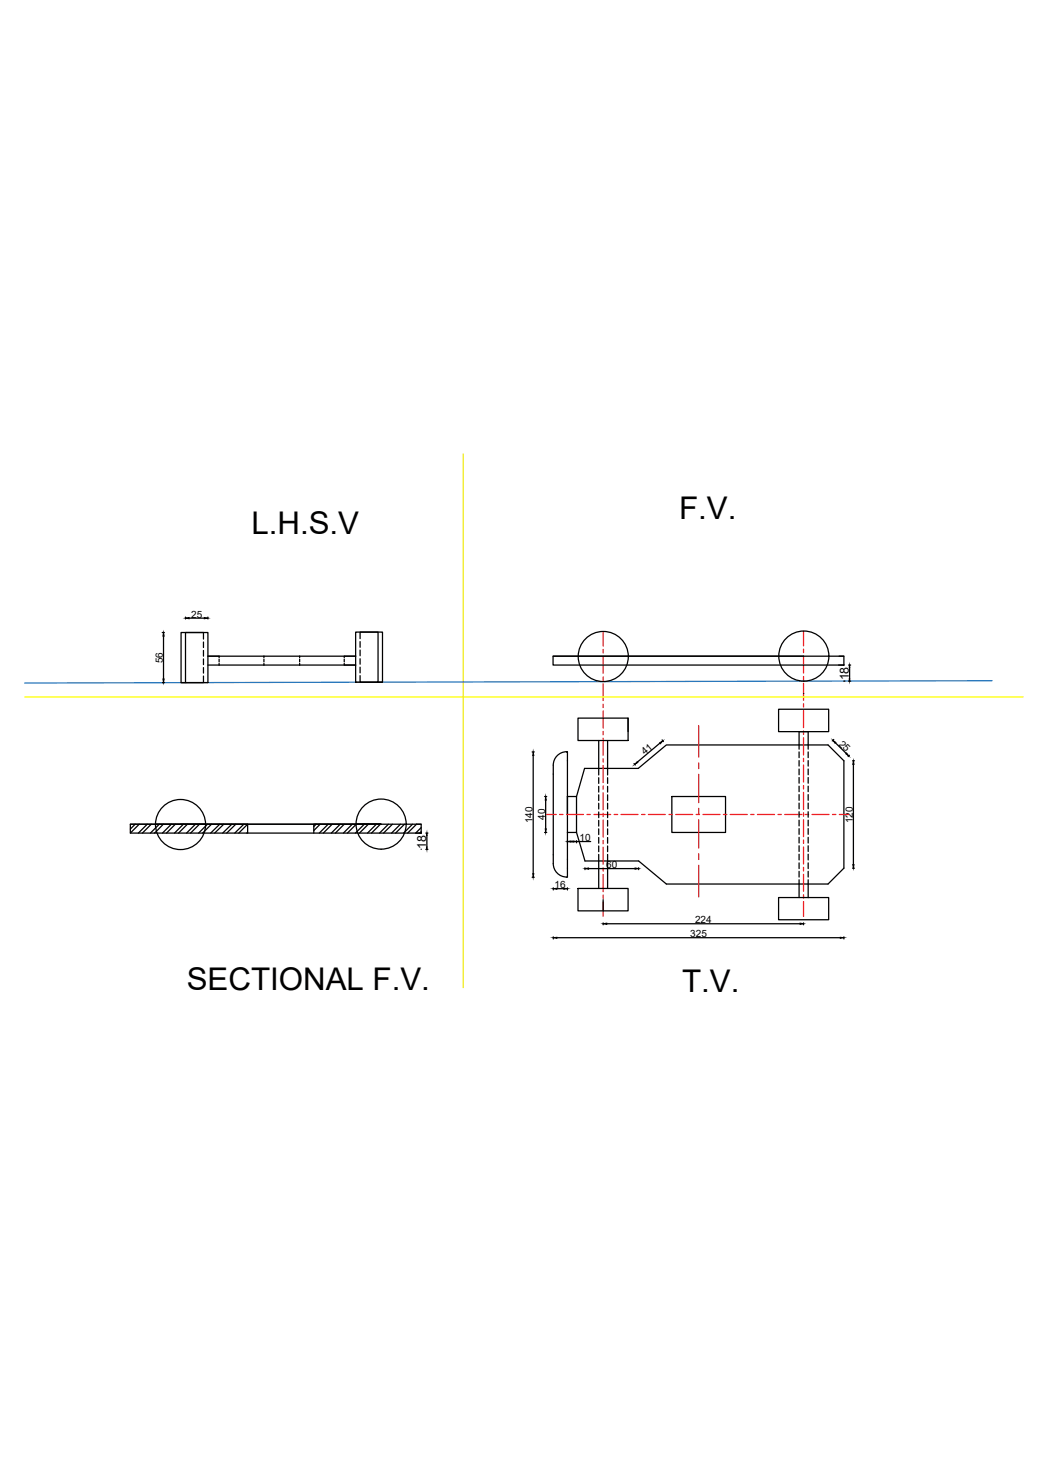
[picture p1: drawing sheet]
<svg xmlns="http://www.w3.org/2000/svg" width="210mm" height="297mm" viewBox="0 0 210 297" stroke-linecap="round" stroke-linejoin="round" font-family="sans-serif">
<!-- layer: 0 -->
<g fill="none" stroke="#000" stroke-width=".25">
<path d="M32.5 126.7h.4M32.5 136.7h.4M32.8 127.4v8.6M37.2 126.7h4.4v10h-4.4zM37.2 123.6v.4M37.9 123.8h3M40.8 128v-1.3h-4.5v10h.9M40.8 135.4v1.3h-4.5M40.8 128.6v1.1M40.8 130.3v1.1M40.8 132v1.1M40.8 133.7v1.1"/>
<path d="M41.6 123.6v.4M43.9 131.7v-.3h-2.3h29.6h-2.3v.3M43.9 132v.6M43.9 132.9v.3M52.9 131.4v.3M52.9 132v.6M52.9 132.9v.3M60 131.4v.3M60 132v.6M60 132.9v.3M68.9 132.9v.3h2.3h-29.6M68.9 132v.6"/>
<path d="M71.2 126.6h4.5v10h-4.5zM72.1 127.9v-1.3h4.5v10h-.9M72.1 135.3v1.3h4.5M72.1 128.5v1.2M72.1 130.2v1.1M72.1 131.9v1.1M72.1 133.6v1.2M110.8 131.4h58.2v1.8h-58.2zM110.8 131.4h50.1M160.9 136.4h.1M161 138.9h.1M168 133.2h1"/>
<path d="M168 131.4h1M169 136.4h.1M170 136.4h.4M170 133.2h.4M170.2 133.6v2.4M106.6 150.6h.4M106.8 151.3v23.7M109.1 159.5h.4M113.5 150.6h.2v8.9h1.8v7.2h-1.8M113.5 150.6a2.69 2.69 0 0 0-2.7 2.7v19.7a2.69 2.69 0 0 0 2.7 2.7M115.5 159.5l1.6-5.6h10.7l5.7-4.7h32.3l3.2 3.2v21.5l-3.2 3.2h-32.3l-5.6-4.6h-10.7l-1.7-5.8M115.8 143.8h10v4.5h-10z"/>
<path d="M119.9 148.3v6.9M119.9 155.8v1.1M119.9 157.5v1.2M119.9 159.2v1.1M121.7 148.3v6.9M121.7 155.8v1.1M121.7 157.5v1.2M121.7 159.2v1.1M125.8 143.8v2.7M127 152.9l.2 .3M132.2 148.8l-4.5 3.8M132.6 148.2l.3 .3"/>
<path d="M134.6 159.5h10.7v7.2h-10.7zM155.9 142.1h10.1v4.4h-10.1zM160 150.1v-3.6h1.9v3.6M160 150.6v1.2M160 152.3v1.1M160 154v1.2M160 155.7v1.2M160 157.5v1.1M160 159.2v1.1M161.9 150.6v1.2M161.9 152.3v1.1M161.9 154v1.2"/>
<path d="M161.9 155.7v1.2M161.9 157.5v1.1M161.9 159.2v1.1M167 148.1l-.3 .3M167.3 148.8l2.2 2.1M170.1 151.3l-.2 .2M170.8 152.4h.3M170.9 153.1v20.1M26.1 165.1h58.3v1.8h-58.3zM26.1 165.1h50.2M27.1 165.1l-1 1M27.9 165.1l-1.8 1.8"/>
<path d="M29.5 165.1l-1.8 1.8M30.3 165.1l-1.8 1.8M31.9 165.1l-1.8 1.8M32.7 165.1l-1.8 1.8M34.3 165.1l-1.8 1.8M35.1 165.1l-1.8 1.8M36.1 165.1h13.5v1.8M36.7 165.1l-1.7 1.8M37.5 165.1l-1.7 1.8M39.1 165.1l-1.7 1.8M39.9 165.1l-1.7 1.8M41.6 165.1l-1.8 1.8"/>
<path d="M42.4 165.1l-1.8 1.8M44 165.1l-1.8 1.8M44.8 165.1l-1.8 1.8M46.4 165.1l-1.8 1.8M47.2 165.1l-1.8 1.8M48.8 165.1l-1.8 1.8M49.6 166.7l-.2 .2M49.6 165.1l-1.8 1.8M63.3 165.1l-.4 .5M64.1 165.1l-1.2 1.3M65.7 165.1l-1.7 1.8M66.5 165.1l-1.7 1.8"/>
<path d="M68.1 165.1l-1.7 1.8M68.9 165.1l-1.7 1.8M70.6 165.1l-1.8 1.8M71.3 165.1h5h-13.4v1.8M71.4 165.1l-1.8 1.8M73 165.1l-1.8 1.8M73.8 165.1l-1.8 1.8M75.4 165.1l-1.8 1.8M76.2 165.1l-1.8 1.8M76.3 170.1h.1M77.8 165.1l-1.8 1.8M78.6 165.1l-1.8 1.8"/>
<path d="M80.2 165.1l-1.8 1.8M81 165.1l-1.8 1.8M82.6 165.1l-1.8 1.8M83.3 166.9h1.1M83.4 165.1h1M83.4 165.1l-1.8 1.8M84.4 165.8l-1.1 1.1M84.4 166.6l-.3 .3M84.4 170.1h.1M85.3 170.1h.4M85.3 166.9h.4M85.5 167.3v2.4"/>
<path d="M106.6 175.7h.4M109.1 166.7h.4M109.3 160.3v5.7M110.8 177.8v.5M111.5 178h1.4M113.7 163.1v-3.6v7.2M113.7 166.7v9h-.2M113.7 177.8v.5M114.4 168.6h.4M115.5 168.4v.4M115.5 168.6h2.8M115.8 178h10v4.4h-10z"/>
<path d="M117.2 173.8v.4M117.9 174h9.3M119.9 160.9v1.1M119.9 162.6v1.2M119.9 164.3v1.2M119.9 166v1.2M119.9 167.8v1.1M119.9 169.4v1.2M119.9 171.1v6.9M121.7 160.9v1.1M121.7 162.6v1.2M121.7 164.3v1.2"/>
<path d="M121.7 166v1.2M121.7 167.8v1.1M121.7 169.4v1.2M121.7 171.1v6.9M127.9 173.8v.4M155.9 179.8h10.1v4.4h-10.1zM160 160.9v1.1M160 162.6v1.1M160 164.3v1.1M160 166v1.1M160 167.7v1.2M160 169.4v1.1"/>
<path d="M160 171.1v1.1M160 172.8v1.2M160 174.5v1.2M160 176.2v3.6M161.9 160.9v1.1M161.9 162.6v1.1M161.9 164.3v1.1M161.9 166v1.1M161.9 167.7v1.2M161.9 169.4v1.1M161.9 171.1v1.1M161.9 172.8v1.2"/>
<path d="M161.9 174.5v1.2M161.9 176.2v3.6M170.8 173.9h.3M110.8 187.6v.5M111.5 187.8h56.8M120.8 180.2v2.2M120.8 184.9v.3M121.5 185h38.8M160.9 184.9v.3M169 187.6v.5"/>
<circle cx="120.8" cy="131.5" r="5"/>
<circle cx="161" cy="131.4" r="5"/>
<circle cx="36.2" cy="165.1" r="5"/>
<circle cx="76.3" cy="165.1" r="5"/>
</g>
<g fill="#000" stroke="#000" stroke-width=".2">
<path d="M32.8 126.7l.1 .7h-.3zM32.6 136h.3l-.1 .7zM37.2 123.8l.7-.1v.2zM40.9 123.7l.7 .1-.7 .1zM170.2 133.2v.4h-.1zM170.1 136h.1v.4zM106.8 150.6l.1 .7h-.2zM127.6 152.6l.1 .1-.6 .4zM132.2 148.7l.5-.3-.4 .6zM166.8 148.3l.6 .4-.2 .2zM169.4 151l.2-.2 .4 .6zM170.9 152.4l.2 .7h-.3z"/>
<path d="M85.5 166.9v.4h-.1zM85.4 169.7h.1v.4zM106.7 175h.2l-.1 .7zM109.2 166h.2l-.1 .7zM109.3 159.5l.1 .8h-.2zM110.8 178l.7-.1v.2zM112.9 177.9l.8 .1-.8 .1zM113.7 168.6l.7-.2v.3zM114.8 168.4l.7 .2-.7 .1zM117.2 174l.7-.2v.3zM127.2 173.8l.7 .2-.7 .1zM170.8 173.2h.3l-.2 .7z"/>
<path d="M110.8 187.8l.7-.1v.2zM120.8 185l.7-.1v.3zM160.3 184.9l.6 .1-.6 .2zM168.3 187.7l.7 .1-.7 .1z"/>
</g>
<g fill="none" stroke="#ed1f24" stroke-width=".25">
<path d="M120.8 126.5v2.9M120.8 130.1v.7M120.8 131.5v3.4M120.8 135.6v.7M120.8 136.9v3.4M160.9 126.4v3M160.9 130v.7M160.9 131.4v3.4M160.9 135.5v.7M160.9 136.8v3.5M120.8 141v.7M120.8 142.4v3.4"/>
<path d="M120.8 146.5v.7M120.8 147.9v3.4M120.8 152v.6M120.8 153.3v3.4M120.8 157.4v.7M120.8 158.8v3.4M160.9 141v.6M160.9 142.3v3.4M160.9 146.4v.7M160.9 147.8v3.4M160.9 151.9v.7M160.9 153.2v3.5"/>
<path d="M160.9 157.3v.7M160.9 158.7v3.4M109.5 163.1h1.9M112.1 163.1h.7M113.5 163.1h3.4M117.5 163.1h.7M118.9 163.1h3.4M120.8 162.9v.7M120.8 164.2v3.5M120.8 168.3v.7M120.8 169.7v3.4M120.8 173.8v.7"/>
<path d="M120.8 175.2v3.4M120.8 179.3v.6M123 163.1h.7M124.4 163.1h3.4M128.5 163.1h.7M129.9 163.1h3.4M134 163.1h.6M135.3 163.1h3.5M139.4 163.1h.7M140.8 163.1h3.4M144.9 163.1h.7M146.2 163.1h3.5"/>
<path d="M150.4 163.1h.6M151.7 163.1h3.4M155.8 163.1h.7M157.2 163.1h3.4M160.9 162.8v.7M160.9 164.2v3.4M160.9 168.3v.6M160.9 169.7v3.3M160.9 173.7v.7M160.9 175.1v3.4M160.9 179.2v.7M161.3 163.1h.7"/>
<path d="M162.6 163.1h3.5M166.7 163.1h.7M168.1 163.1h1.9M120.8 180.6v2.9M160.9 180.6v2.9"/>
</g>
<path d="M4.9 139.6h200" fill="none" stroke="#ff0" stroke-width=".25"/>
<path d="M92.8 91v106.8" fill="none" stroke="#f1eb1f" stroke-width=".25"/>
<path d="M198.7 136.3l-193.8 .5" fill="none" stroke="#2776bb" stroke-width=".25"/>
<path d="M139.9 145.3v6.4M139.9 152.8v1.2M139.9 155.1v5.7M139.9 161.9v1.2M139.9 164.2v5.7M139.9 171v1.2M139.9 173.3v6.3" fill="none" stroke="#cd2027" stroke-width=".25"/>
<g font-size="6.3">
<text x="50.4" y="106.9">L.H.S.V</text>
<text x="136" y="104">F.V.</text>
<text x="37.4" y="198.3">SECTIONAL F.V.</text>
<text x="136.6" y="198.7">T.V.</text>
</g>
<g font-size="2.5">
<text x="170" y="136.3" transform="rotate(-90 170 136.3)">18</text>
<text x="85.3" y="170" transform="rotate(-90 85.3 170)">18</text>
</g>
<g font-size="2">
<text x="38.3" y="123.7">25</text>
<text x="32.6" y="132.8" transform="rotate(-90 32.6 132.8)">56</text>
<text x="167.9" y="149.1" transform="rotate(45 167.9 149.1)">25</text>
<text x="129.1" y="151.2" transform="rotate(-40 129.1 151.2)">41</text>
<text x="106.7" y="164.9" transform="rotate(-90 106.7 164.9)">140</text>
<text x="109.2" y="164.2" transform="rotate(-90 109.2 164.2)">40</text>
<text x="170.8" y="164.9" transform="rotate(-90 170.8 164.9)">120</text>
<text x="116.1" y="168.4">10</text>
<text x="121.4" y="173.8">60</text>
<text x="111.1" y="177.9">16</text>
<text x="139.2" y="184.9">224</text>
<text x="138.2" y="187.7">325</text>
</g>
</svg>
